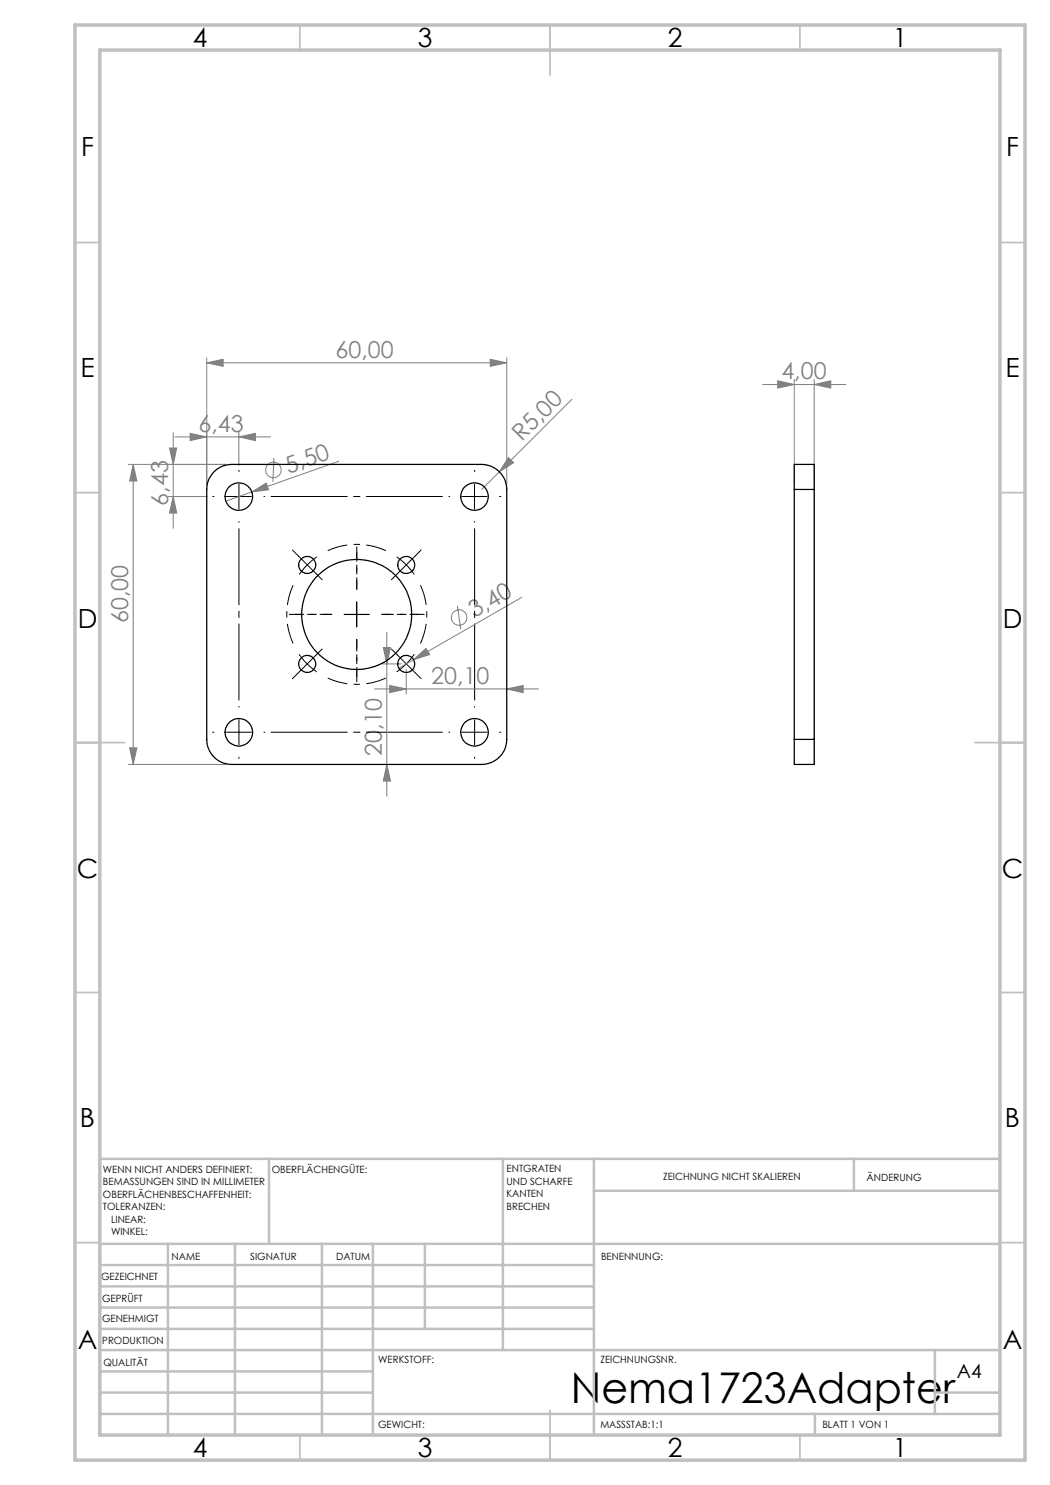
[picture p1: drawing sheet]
<svg xmlns="http://www.w3.org/2000/svg" width="210mm" height="297mm" viewBox="0 0 210 297" stroke-linecap="round" stroke-linejoin="round" font-family="sans-serif">
<g fill="none" stroke="#808080" stroke-width=".2">
<path d="M41.3 72.6l3.3-.7v1.4zM41.3 71.6v25.3M41.3 72.6h60.1M98 71.9l3.4 .7-3.4 .7zM101.4 71.6v25.3M114.4 79.9l-18.1 18M152.5 76.9h16.7M155.5 76.2l3.4 .7-3.4 .7zM158.9 75.9v21M162.8 76.9l3.4-.7v1.4zM162.8 75.9v21M25.6 92.9h19.7"/>
<path d="M26.6 92.9l.8 3.3h-1.5zM26.6 92.9v60M33.6 99.3h7.9M33.9 89.6h1.4l-.7 3.3zM34.6 99.3l.7 3.3h-1.4zM34.6 86.5v19.2M35 87.4h19.1M38 86.7l3.3 .7-3.3 .7zM47.8 87.4l3.3-.7v1.4zM47.8 86.4v6.7M50.4 98.4l2.8-1.8 .5 1.4zM50.4 98.4l-5.2 1.8"/>
<path d="M54.8 91.6l-.2 4.8M67.8 92.2l-17.4 6.2M101.7 91.5l1 1-2.8 1.9zM104.4 119.4l-21.7 12.5M74.9 137.8h32.8M76.4 132.8h3.9M76.7 129.5h1.4l-.7 3.3zM77.4 126.4v32.8M77.9 137.1l3.3 .7-3.3 .7zM81.2 133.8v5M82.7 131.9l2.5-2.2 .7 1.2zM82.7 131.9l-2.9 1.7"/>
<path d="M91.5 121.1l.6 4.8M101.4 137.8l3.2-.7v1.4zM25.6 152.9h19.7M25.9 149.6h1.5l-.8 3.3zM77.4 152.9l.7 3.3h-1.4z"/>
<circle cx="54.7" cy="94" r="1.55"/>
<circle cx="91.8" cy="123.5" r="1.56"/>
</g>
<path d="M61.5 113l-1.6 1.9M61.5 113l1.9-1.6M81.3 113l-2-1.6M81.3 113l1.6 1.9M81.3 132.8l1.6-1.9M81.3 132.8l-2 1.6" fill="none" stroke="#000" stroke-width=".2" stroke-dasharray="15.2 1.3 1.3 1.3" stroke-linecap="butt"/>
<path d="M58.6 117.1a14 14 0 0 0 0 11.6M77.2 110.1a14 14 0 0 0-11.7 0M65.5 135.6a14 14 0 0 0 11.7 0M84.1 128.7a14 14 0 0 0 0-11.6" fill="none" stroke="#000" stroke-width=".2" stroke-dasharray="15.2 1.3 1.3 1.3" stroke-dashoffset="11.1" stroke-linecap="butt"/>
<path d="M92.4 99.3h5M94.9 96.8v5M59.8 130.9a15.7 15.7 0 0 0 3.6 3.5M63.2 131l-3.5 3.5M68.8 122.9h5M71.3 120.4v5" fill="none" stroke="#000" stroke-width=".2"/>
<g fill="none" stroke="#000" stroke-width=".2" stroke-dasharray="15.2 1.3 1.3 1.3">
<path d="M42.8 99.3h-.3M47.8 99.3v-2.5M47.8 99.3h-2.5M47.8 99.3v2.5M47.8 99.3h2.5M47.8 94.3v-.2M94.9 94.3v-.2M99.9 99.3h.3M59.7 111.2l-1.2-1.2M61.5 113l-1.8-1.8M61.5 113l1.7 1.7M63.2 114.7l1.2 1.2"/>
<path d="M79.5 114.7l-1.2 1.2M81.3 113l1.7-1.8M81.3 113l-1.8 1.7M83 111.2l1.2-1.2M59.7 134.5l-1.2 1.2M63.2 131l1.2-1.2M71.4 122.9v-2.5M71.4 122.9h-2.5M71.4 122.9v2.5M71.4 122.9h2.5M79.5 131l-1.2-1.2M81.3 132.8l1.7 1.7"/>
<path d="M81.3 132.8l-1.8-1.8M83 134.5l1.2 1.2M42.8 146.4h-.3M47.8 146.4v-2.5M47.8 146.4h-2.5M47.8 146.4v2.5M47.8 146.4h2.5M47.8 151.4v.3M94.9 146.4v-2.5M94.9 146.4h-2.5M94.9 146.4v2.5M94.9 146.4h2.5"/>
<path d="M94.9 151.4v.3M99.9 146.4h.3"/>
</g>
<path d="M71.4 117.9v-7.4M66.4 122.9h-7.4M71.4 127.9v7.4M76.4 122.9h7.4" fill="none" stroke="#000" stroke-width=".2" stroke-dasharray="15.2 1.3 1.3 1.3" stroke-dashoffset="13.4"/>
<path d="M52.8 99.3h37.1M47.8 141.4v-37.1M52.8 146.4h37.1M94.9 141.4v-37.1" fill="none" stroke="#000" stroke-width=".2" stroke-dasharray="15.2 1.3 1.3 1.3" stroke-dashoffset="-1.4"/>
<path d="M71.4 117.9v-8.5M66.4 122.9h-8.5M71.4 127.9v8.5M76.4 122.9h8.5" fill="none" stroke="#000" stroke-width=".2" stroke-dasharray="15.2 1.3 1.3 1.3" stroke-dashoffset="12.9"/>
<g fill="none" stroke="#c0c0c0" stroke-width=".35">
<path d="M60 5v5M110 5v10M160 5v5M15 48.5h5M200 48.5h5M15 98.5h5M200 98.5h5M15 148.5h10M195 148.5h10M15 198.5h5M200 198.5h5M15 248.5h5"/>
<path d="M200 248.5h5M60 287v5M110 282v10M160 287v5"/>
</g>
<g fill="none" stroke="#c0c0c0" stroke-width=".5">
<path d="M53.8 231.8v17M100.6 231.8v38.2M118.8 231.8v55.2M118.8 238.2h81.2M170.8 231.8v6.4M200 231.8h-180v55.2M20 248.8h180M20 257.3h98.8M20 253h98.8M33.6 248.8v38.2M47 248.8v38.2M64.4 248.8v38.2"/>
<path d="M74.6 248.8v38.2M85 248.8v17M20 265.8h98.8M20 261.5h98.8M20 278.5h54.6M20 274.3h54.6M20 270h180M187 278.5h13M187 270v12.8M20 282.8h180M163 282.8v4.2"/>
</g>
<path d="M15 5h190v287h-190zM20 10h180v277h-180z" fill="none" stroke="#c0c0c0" stroke-width=".7"/>
<g fill="#808080">
<path d="M50.4 98.4l2.8-1.8 .5 1.4z"/>
<path d="M82.7 131.9l2.5-2.2 .7 1.2z"/>
<path d="M101.7 91.5l1 1-2.8 1.9z"/>
<path d="M41.3 72.6l3.3-.7v1.4zM98 71.9l3.4 .7-3.4 .7z"/>
<path d="M77.9 137.1l3.3 .7-3.3 .7zM101.4 137.8l3.2-.7v1.4z"/>
<path d="M47.8 87.4l3.3-.7v1.4zM38 86.7l3.3 .7-3.3 .7z"/>
<path d="M34.6 99.3l.7 3.3h-1.4zM33.9 89.6h1.4l-.7 3.3z"/>
<path d="M26.6 92.9l.8 3.3h-1.5zM25.9 149.6h1.5l-.8 3.3zM76.7 129.5h1.4l-.7 3.3zM77.4 152.9l.7 3.3h-1.4z"/>
<path d="M155.5 76.2l3.4 .7-3.4 .7zM162.8 76.9l3.4-.7v1.4z"/>
</g>
<g fill="none" stroke="#000" stroke-width=".25">
<path d="M42.8 94.4l1.4-1 1-.4 1.2-.1h49.9a5.1 5.1 0 0 1 5.1 5v50a5.1 5.1 0 0 1-5.1 5h-49.9a5 5 0 0 1-5.1-5v-50l.2-1.1 .3-1.1zM158.9 97.9v-5h3.9v5M158.9 97.9h3.9M158.9 97.9v50M162.8 97.9v50M158.9 147.9v5h3.9v-5M158.9 147.9h3.9"/>
<circle cx="47.8" cy="99.3" r="2.75"/>
<circle cx="94.9" cy="99.3" r="2.76"/>
<circle cx="61.4" cy="113" r="1.71"/>
<circle cx="81.3" cy="113" r="1.7"/>
<circle cx="61.4" cy="132.8" r="1.71"/>
<circle cx="71.3" cy="122.9" r="11"/>
<circle cx="81.3" cy="132.8" r="1.7"/>
<circle cx="47.8" cy="146.4" r="2.75"/>
<circle cx="94.9" cy="146.5" r="2.76"/>
</g>
<text font-size="8.5" x="114.2" y="280.6">Nema1723Adapter</text>
<g font-size="5.3">
<text x="38.5" y="9.5">4</text>
<text x="83.5" y="9.5">3</text>
<text x="133.6" y="9.5">2</text>
<text x="178.6" y="9.5">1</text>
<text x="16.2" y="31.3">F</text>
<text x="201.2" y="31.3">F</text>
<text x="16.1" y="75.5">E</text>
<text x="201.1" y="75.5">E</text>
<text x="15.5" y="125.5">D</text>
<text x="200.5" y="125.5">D</text>
<text x="15.4" y="175.5">C</text>
<text x="200.4" y="175.5">C</text>
<text x="16" y="225.5">B</text>
<text x="201" y="225.5">B</text>
<text x="15.5" y="269.8">A</text>
<text x="200.5" y="269.8">A</text>
<text x="38.5" y="291.5">4</text>
<text x="83.5" y="291.5">3</text>
<text x="133.6" y="291.5">2</text>
<text x="178.6" y="291.5">1</text>
</g>
<g font-size="4.7" fill="#808080">
<text x="67.1" y="71.5">60,00</text>
<text x="156.3" y="75.9">4,00</text>
<text x="39.7" y="86.4">6,43</text>
<text x="104.4" y="88.5" transform="rotate(-45 104.4 88.5)">R5,00</text>
<text x="57.7" y="94.7" transform="rotate(-19 57.7 94.7)">5,50</text>
<text x="33.6" y="101.2" transform="rotate(-90 33.6 101.2)">6,43</text>
<text x="25.7" y="124.6" transform="rotate(-90 25.7 124.6)">60,00</text>
<text x="94.9" y="123.7" transform="rotate(-30 94.9 123.7)">3,40</text>
<text x="86.2" y="136.8">20,10</text>
<text x="76.4" y="151.3" transform="rotate(-90 76.4 151.3)">20,10</text>
</g>
<text font-size="3.9" x="191.4" y="275.6">A4</text>
<g font-size="2">
<text x="20.6" y="234.6">WENN NICHT ANDERS DEFINIERT:</text>
<text x="20.6" y="237.1">BEMASSUNGEN SIND IN MILLIMETER</text>
<text x="20.6" y="239.6">OBERFLÄCHENBESCHAFFENHEIT:</text>
<text x="54.4" y="234.6">OBERFLÄCHENGÜTE:</text>
<text x="101.3" y="234.5">ENTGRATEN</text>
<text x="101.3" y="237">UND SCHARFE</text>
<text x="101.3" y="239.5">KANTEN</text>
<text x="132.6" y="236">ZEICHNUNG NICHT SKALIEREN</text>
<text x="173.3" y="236.2">ÄNDERUNG</text>
<text x="20.6" y="242.1">TOLERANZEN:</text>
<text x="22.2" y="244.6">LINEAR:</text>
<text x="101.3" y="242">BRECHEN</text>
<text x="22.2" y="247.1">WINKEL:</text>
<text x="34.3" y="252">NAME</text>
<text x="50" y="251.9">SIGNATUR</text>
<text x="67.2" y="251.9">DATUM</text>
<text x="120.2" y="251.9">BENENNUNG:</text>
<text x="20.2" y="256.1">GEZEICHNET</text>
<text x="20.4" y="260.3">GEPRÜFT</text>
<text x="20.4" y="264.4">GENEHMIGT</text>
<text x="20.5" y="268.8">PRODUKTION</text>
<text x="20.7" y="273.1">QUALITÄT</text>
<text x="75.6" y="272.5">WERKSTOFF:</text>
<text x="120.1" y="272.5">ZEICHNUNGSNR.</text>
<text x="75.6" y="285.5">GEWICHT:</text>
<text x="120.1" y="285.6">MASSSTAB:1:1</text>
<text x="164.5" y="285.6">BLATT 1 VON 1</text>
</g>
</svg>
